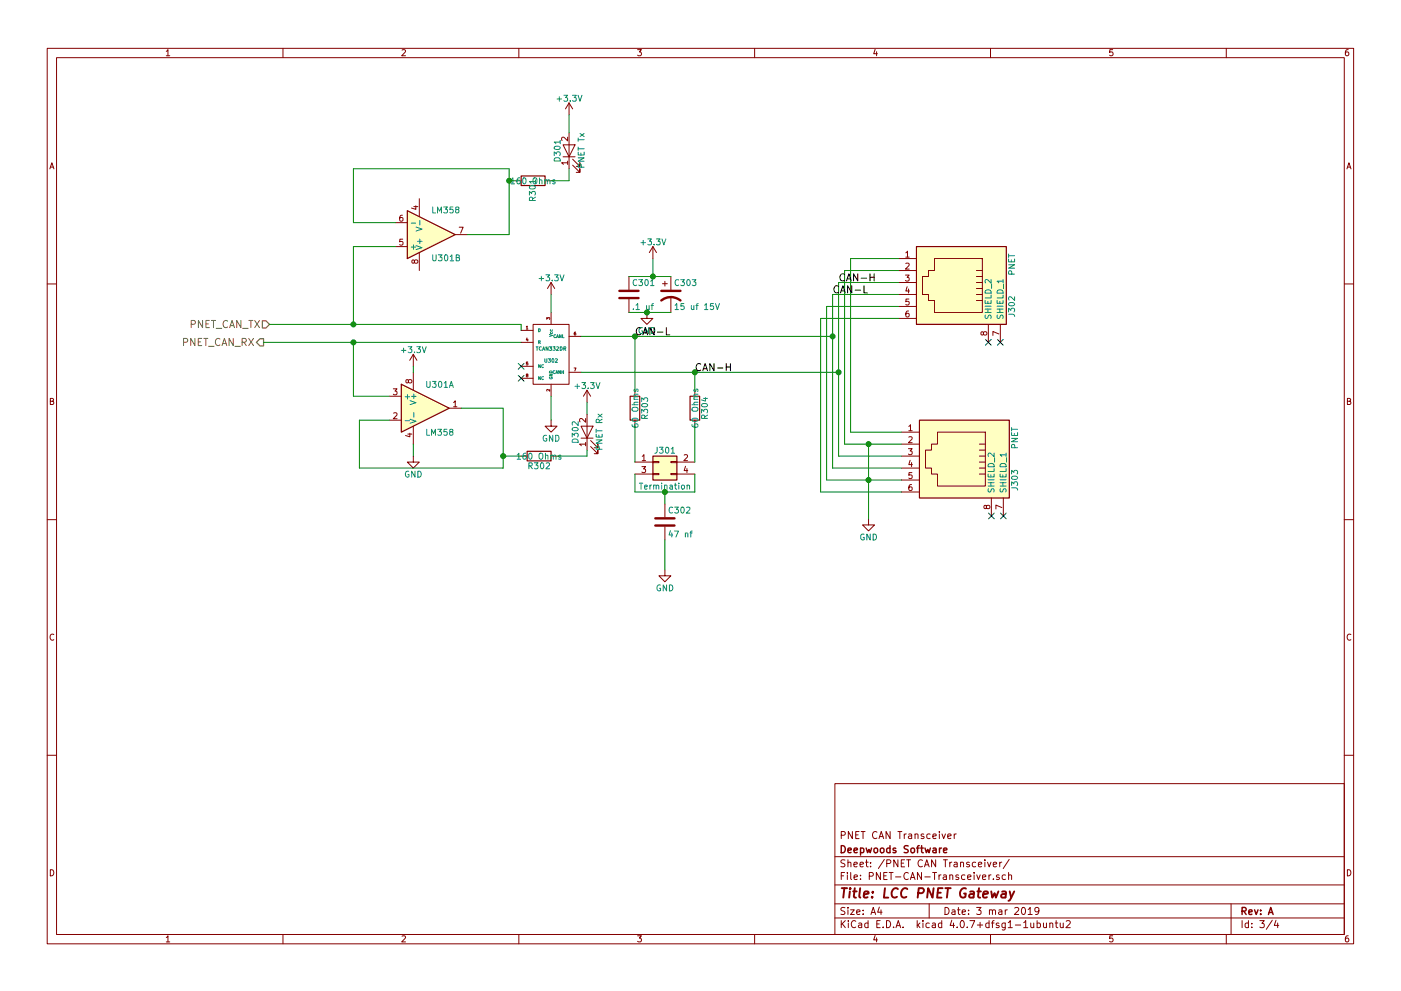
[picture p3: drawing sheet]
EESchema Schematic File Version 2
LIBS:power
LIBS:device
LIBS:transistors
LIBS:conn
LIBS:linear
LIBS:regul
LIBS:74xx
LIBS:cmos4000
LIBS:adc-dac
LIBS:memory
LIBS:xilinx
LIBS:microcontrollers
LIBS:dsp
LIBS:microchip
LIBS:analog_switches
LIBS:motorola
LIBS:texas
LIBS:intel
LIBS:audio
LIBS:interface
LIBS:digital-audio
LIBS:philips
LIBS:display
LIBS:cypress
LIBS:siliconi
LIBS:opto
LIBS:atmel
LIBS:contrib
LIBS:valves
LIBS:pocketbeagle
LIBS:lm2574n-5
LIBS:sn65hvd233-ht
LIBS:ap63205
LIBS:LCC-PNET-Router-cache
EELAYER 25 0
EELAYER END
$Descr A4 11693 8268
encoding utf-8
Sheet 3 4
Title "LCC PNET Gateway"
Date "3 mar 2019"
Rev "A"
Comp "Deepwoods Software"
Comment1 "PNET CAN Transceiver"
Comment2 ""
Comment3 ""
Comment4 ""
$EndDescr
$Comp
L TCAN332DR U302
U 1 1
P 4600 2950
F 0 "U302" H 4600 2900 30  0000 C CNN
F 1 "TCAN332DR" H 4600 3000 30  0000 C CNN
F 2 "Housings_SOIC:SOIC-8_3.9x4.9mm_Pitch1.27mm" H 4600 2950 60  0001 C CNN
F 3 "" H 4600 2950 60  0000 C CNN
F 4 "595-TCAN332DR" H 4600 2950 60  0001 C CNN "Mouser Part Number"
	1    4600 2950
	1    0    0    -1  
$EndComp
NoConn ~ 4350 3050
NoConn ~ 4350 3150
$Comp
L +3.3V #PWR019
U 1 1
P 4600 2450
F 0 "#PWR019" H 4600 2300 50  0001 C CNN
F 1 "+3.3V" H 4600 2590 50  0000 C CNN
F 2 "" H 4600 2450 50  0001 C CNN
F 3 "" H 4600 2450 50  0001 C CNN
	1    4600 2450
	1    0    0    -1  
$EndComp
$Comp
L GND #PWR020
U 1 1
P 4600 3500
F 0 "#PWR020" H 4600 3250 50  0001 C CNN
F 1 "GND" H 4600 3350 50  0000 C CNN
F 2 "" H 4600 3500 50  0001 C CNN
F 3 "" H 4600 3500 50  0001 C CNN
	1    4600 3500
	1    0    0    -1  
$EndComp
$Comp
L C C301
U 1 1
P 5250 2450
F 0 "C301" H 5275 2550 50  0000 L CNN
F 1 ".1 uf" H 5275 2350 50  0000 L CNN
F 2 "Capacitors_SMD:C_0603" H 5288 2300 50  0001 C CNN
F 3 "" H 5250 2450 50  0001 C CNN
F 4 "603-CC603KPX7R9BB104" H 5250 2450 60  0001 C CNN "Mouser Part Number"
	1    5250 2450
	1    0    0    -1  
$EndComp
$Comp
L CP1 C303
U 1 1
P 5600 2450
F 0 "C303" H 5625 2550 50  0000 L CNN
F 1 "15 uf 15V" H 5625 2350 50  0000 L CNN
F 2 "Capacitors_SMD:CP_Elec_4x5.8" H 5600 2450 50  0001 C CNN
F 3 "" H 5600 2450 50  0001 C CNN
F 4 "647-UUD1C150MCL" H 5600 2450 60  0001 C CNN "Mouser Part Number"
	1    5600 2450
	1    0    0    -1  
$EndComp
$Comp
L Conn_02x02_Odd_Even J301
U 1 1
P 5500 3850
F 0 "J301" H 5550 3950 50  0000 C CNN
F 1 "Termination" H 5550 3650 50  0000 C CNN
F 2 "Pin_Headers:Pin_Header_Straight_2x02_Pitch2.54mm" H 5500 3850 50  0001 C CNN
F 3 "" H 5500 3850 50  0001 C CNN
F 4 "649-1012938190402BLF" H 5500 3850 60  0001 C CNN "Mouser Part Number"
	1    5500 3850
	1    0    0    -1  
$EndComp
$Comp
L R R303
U 1 1
P 5300 3400
F 0 "R303" V 5380 3400 50  0000 C CNN
F 1 "60 Ohms" V 5300 3400 50  0000 C CNN
F 2 "Resistors_SMD:R_1206" V 5230 3400 50  0001 C CNN
F 3 "" H 5300 3400 50  0001 C CNN
F 4 "71-CRCW120660R0KNAIF" V 5300 3400 60  0001 C CNN "Mouser Part Number"
	1    5300 3400
	1    0    0    -1  
$EndComp
$Comp
L R R304
U 1 1
P 5800 3400
F 0 "R304" V 5880 3400 50  0000 C CNN
F 1 "60 Ohms" V 5800 3400 50  0000 C CNN
F 2 "Resistors_SMD:R_1206" V 5730 3400 50  0001 C CNN
F 3 "" H 5800 3400 50  0001 C CNN
F 4 "71-CRCW120660R0KNAIF" V 5800 3400 60  0001 C CNN "Mouser Part Number"
	1    5800 3400
	1    0    0    -1  
$EndComp
$Comp
L C C302
U 1 1
P 5550 4350
F 0 "C302" H 5575 4450 50  0000 L CNN
F 1 "47 nf" H 5575 4250 50  0000 L CNN
F 2 "Capacitors_SMD:C_0603" H 5588 4200 50  0001 C CNN
F 3 "" H 5550 4350 50  0001 C CNN
F 4 "963-GMK107BJ473KAHT" H 5550 4350 60  0001 C CNN "Mouser Part Number"
	1    5550 4350
	1    0    0    -1  
$EndComp
$Comp
L GND #PWR021
U 1 1
P 5550 4750
F 0 "#PWR021" H 5550 4500 50  0001 C CNN
F 1 "GND" H 5550 4600 50  0000 C CNN
F 2 "" H 5550 4750 50  0001 C CNN
F 3 "" H 5550 4750 50  0001 C CNN
	1    5550 4750
	1    0    0    -1  
$EndComp
$Comp
L GND #PWR022
U 1 1
P 5400 2600
F 0 "#PWR022" H 5400 2350 50  0001 C CNN
F 1 "GND" H 5400 2450 50  0000 C CNN
F 2 "" H 5400 2600 50  0001 C CNN
F 3 "" H 5400 2600 50  0001 C CNN
	1    5400 2600
	1    0    0    -1  
$EndComp
Text HLabel 2250 2700 0    60   Input ~ 0
PNET_CAN_TX
Text HLabel 2200 2850 0    60   Output ~ 0
PNET_CAN_RX
$Comp
L LM358 U301
U 2 1
P 3600 1950
F 0 "U301" H 3600 2150 50  0000 L CNN
F 1 "LM358" H 3600 1750 50  0000 L CNN
F 2 "Housings_SOIC:SOIC-8_3.9x4.9mm_Pitch1.27mm" H 3600 1950 50  0001 C CNN
F 3 "" H 3600 1950 50  0001 C CNN
F 4 "595-LM358DR" H 3600 1950 60  0001 C CNN "Mouser Part Number"
	2    3600 1950
	1    0    0    1   
$EndComp
$Comp
L LM358 U301
U 1 1
P 3550 3400
F 0 "U301" H 3550 3600 50  0000 L CNN
F 1 "LM358" H 3550 3200 50  0000 L CNN
F 2 "Housings_SOIC:SOIC-8_3.9x4.9mm_Pitch1.27mm" H 3550 3400 50  0001 C CNN
F 3 "" H 3550 3400 50  0001 C CNN
F 4 "595-LM358DR" H 3550 3400 60  0001 C CNN "Mouser Part Number"
	1    3550 3400
	1    0    0    -1  
$EndComp
$Comp
L GND #PWR023
U 1 1
P 3450 3800
F 0 "#PWR023" H 3450 3550 50  0001 C CNN
F 1 "GND" H 3450 3650 50  0000 C CNN
F 2 "" H 3450 3800 50  0001 C CNN
F 3 "" H 3450 3800 50  0001 C CNN
	1    3450 3800
	1    0    0    -1  
$EndComp
$Comp
L +3.3V #PWR024
U 1 1
P 3450 3050
F 0 "#PWR024" H 3450 2900 50  0001 C CNN
F 1 "+3.3V" H 3450 3190 50  0000 C CNN
F 2 "" H 3450 3050 50  0001 C CNN
F 3 "" H 3450 3050 50  0001 C CNN
	1    3450 3050
	1    0    0    -1  
$EndComp
$Comp
L R R301
U 1 1
P 4450 1500
F 0 "R301" H 4530 1500 50  0000 C CNN
F 1 "160 Ohms" V 4450 1500 50  0000 C CNN
F 2 "Resistors_SMD:R_0603" V 4380 1500 50  0001 C CNN
F 3 "" H 4450 1500 50  0001 C CNN
F 4 "603-AC0603JR-07160RL" H 4450 1500 60  0001 C CNN "Mouser Part Number"
	1    4450 1500
	0    1    1    0   
$EndComp
$Comp
L R R302
U 1 1
P 4500 3800
F 0 "R302" V 4580 3800 50  0000 C CNN
F 1 "160 Ohms" V 4500 3800 50  0000 C CNN
F 2 "Resistors_SMD:R_0603" V 4430 3800 50  0001 C CNN
F 3 "" H 4500 3800 50  0001 C CNN
F 4 "603-AC0603JR-07160RL" V 4500 3800 60  0001 C CNN "Mouser Part Number"
	1    4500 3800
	0    1    1    0   
$EndComp
$Comp
L LED D301
U 1 1
P 4750 1250
F 0 "D301" H 4750 1350 50  0000 C CNN
F 1 "PNET Tx" H 4750 1150 50  0000 C CNN
F 2 "LEDs:LED_0603" H 4750 1250 50  0001 C CNN
F 3 "" H 4750 1250 50  0001 C CNN
F 4 "710-150060SS75000" H 4750 1250 60  0001 C CNN "Mouser Part Number"
	1    4750 1250
	0    -1   -1   0   
$EndComp
$Comp
L LED D302
U 1 1
P 4900 3600
F 0 "D302" H 4900 3700 50  0000 C CNN
F 1 "PNET Rx" H 4900 3500 50  0000 C CNN
F 2 "LEDs:LED_0603" H 4900 3600 50  0001 C CNN
F 3 "" H 4900 3600 50  0001 C CNN
F 4 "710-150060YS75000" H 4900 3600 60  0001 C CNN "Mouser Part Number"
	1    4900 3600
	0    -1   -1   0   
$EndComp
$Comp
L +3.3V #PWR025
U 1 1
P 4750 950
F 0 "#PWR025" H 4750 800 50  0001 C CNN
F 1 "+3.3V" H 4750 1090 50  0000 C CNN
F 2 "" H 4750 950 50  0001 C CNN
F 3 "" H 4750 950 50  0001 C CNN
	1    4750 950 
	1    0    0    -1  
$EndComp
$Comp
L +3.3V #PWR026
U 1 1
P 4900 3350
F 0 "#PWR026" H 4900 3200 50  0001 C CNN
F 1 "+3.3V" H 4900 3490 50  0000 C CNN
F 2 "" H 4900 3350 50  0001 C CNN
F 3 "" H 4900 3350 50  0001 C CNN
	1    4900 3350
	1    0    0    -1  
$EndComp
$Comp
L RJ12 J302
U 1 1
P 7950 2350
F 0 "J302" H 8150 2850 50  0000 C CNN
F 1 "PNET" H 7800 2850 50  0000 C CNN
F 2 "Connectors:RJ12_E" H 7950 2350 50  0001 C CNN
F 3 "" H 7950 2350 50  0001 C CNN
	1    7950 2350
	0    1    1    0   
$EndComp
$Comp
L RJ12 J303
U 1 1
P 7975 3800
F 0 "J303" H 8175 4300 50  0000 C CNN
F 1 "PNET" H 7825 4300 50  0000 C CNN
F 2 "Connectors:RJ12_E" H 7975 3800 50  0001 C CNN
F 3 "" H 7975 3800 50  0001 C CNN
	1    7975 3800
	0    1    1    0   
$EndComp
$Comp
L GND #PWR027
U 1 1
P 7250 4325
F 0 "#PWR027" H 7250 4075 50  0001 C CNN
F 1 "GND" H 7250 4175 50  0000 C CNN
F 2 "" H 7250 4325 50  0001 C CNN
F 3 "" H 7250 4325 50  0001 C CNN
	1    7250 4325
	1    0    0    -1  
$EndComp
Wire Wire Line
	7100 2150 7100 3600
Wire Wire Line
	7000 2350 7000 3800
Wire Wire Line
	6950 2450 6950 3900
Wire Wire Line
	6900 2550 6900 4000
Wire Wire Line
	6850 4100 6850 2650
Wire Wire Line
	4600 3300 4600 3500
Wire Wire Line
	4600 2450 4600 2600
Wire Wire Line
	5300 3250 5300 2800
Wire Wire Line
	5800 3250 5800 3100
Wire Wire Line
	5300 3550 5300 3850
Wire Wire Line
	5800 3550 5800 3850
Wire Wire Line
	5300 3950 5300 4100
Wire Wire Line
	5300 4100 5800 4100
Wire Wire Line
	5800 4100 5800 3950
Wire Wire Line
	5550 4200 5550 4100
Connection ~ 5550 4100
Wire Wire Line
	5550 4750 5550 4500
Wire Wire Line
	5250 2600 5600 2600
Connection ~ 5400 2600
Wire Wire Line
	5250 2300 5600 2300
Wire Wire Line
	5450 2150 5450 2300
Connection ~ 5450 2300
Wire Wire Line
	2250 2700 4350 2700
Wire Wire Line
	4350 2700 4350 2750
Wire Wire Line
	2200 2850 4350 2850
Wire Wire Line
	3250 3300 2950 3300
Wire Wire Line
	2950 3300 2950 2850
Connection ~ 2950 2850
Wire Wire Line
	3300 2050 2950 2050
Wire Wire Line
	2950 2050 2950 2700
Connection ~ 2950 2700
Wire Wire Line
	3250 3500 3000 3500
Wire Wire Line
	3000 3500 3000 3900
Wire Wire Line
	4200 3900 3000 3900
Wire Wire Line
	4200 3400 4200 3900
Wire Wire Line
	4200 3400 3850 3400
Wire Wire Line
	3300 1850 2950 1850
Wire Wire Line
	2950 1850 2950 1400
Wire Wire Line
	2950 1400 4250 1400
Wire Wire Line
	4250 1400 4250 1950
Wire Wire Line
	4250 1950 3900 1950
Wire Wire Line
	3450 3700 3450 3800
Wire Wire Line
	4300 1500 4250 1500
Connection ~ 4250 1500
Wire Wire Line
	4350 3800 4200 3800
Connection ~ 4200 3800
Wire Wire Line
	4750 1400 4750 1500
Wire Wire Line
	4750 1500 4600 1500
Wire Wire Line
	4900 3750 4900 3800
Wire Wire Line
	4900 3800 4650 3800
Wire Wire Line
	4900 3350 4900 3450
Wire Wire Line
	4750 950  4750 1100
Wire Wire Line
	3450 3050 3450 3100
Wire Wire Line
	7050 2250 7050 3700
Wire Wire Line
	7100 3600 7525 3600
Wire Wire Line
	7050 3700 7525 3700
Wire Wire Line
	7000 3800 7525 3800
Wire Wire Line
	6950 3900 7525 3900
Wire Wire Line
	6900 4000 7525 4000
Wire Wire Line
	7525 4100 6850 4100
Wire Wire Line
	7500 2150 7100 2150
Wire Wire Line
	7500 2250 7050 2250
Wire Wire Line
	7000 2350 7500 2350
Wire Wire Line
	6950 2450 7500 2450
Wire Wire Line
	7500 2550 6900 2550
Wire Wire Line
	6850 2650 7500 2650
Wire Wire Line
	7250 3700 7250 4325
Connection ~ 7250 4000
Connection ~ 7250 3700
NoConn ~ 8250 2850
NoConn ~ 8350 2850
NoConn ~ 8275 4300
NoConn ~ 8375 4300
$Comp
L +3.3V #PWR028
U 1 1
P 5450 2150
F 0 "#PWR028" H 5450 2000 50  0001 C CNN
F 1 "+3.3V" H 5450 2290 50  0000 C CNN
F 2 "" H 5450 2150 50  0001 C CNN
F 3 "" H 5450 2150 50  0001 C CNN
	1    5450 2150
	1    0    0    -1  
$EndComp
Wire Wire Line
	4850 2800 6950 2800
Text Label 7000 2350 0    60   ~ 0
CAN-H
Text Label 6950 2450 0    60   ~ 0
CAN-L
Wire Wire Line
	4850 3100 7000 3100
Text Label 5800 3100 0    60   ~ 0
CAN-H
Text Label 5300 2800 0    60   ~ 0
CAN-L
Connection ~ 6950 2800
Connection ~ 5300 2800
Connection ~ 7000 3100
Connection ~ 5800 3100
$EndSCHEMATC
